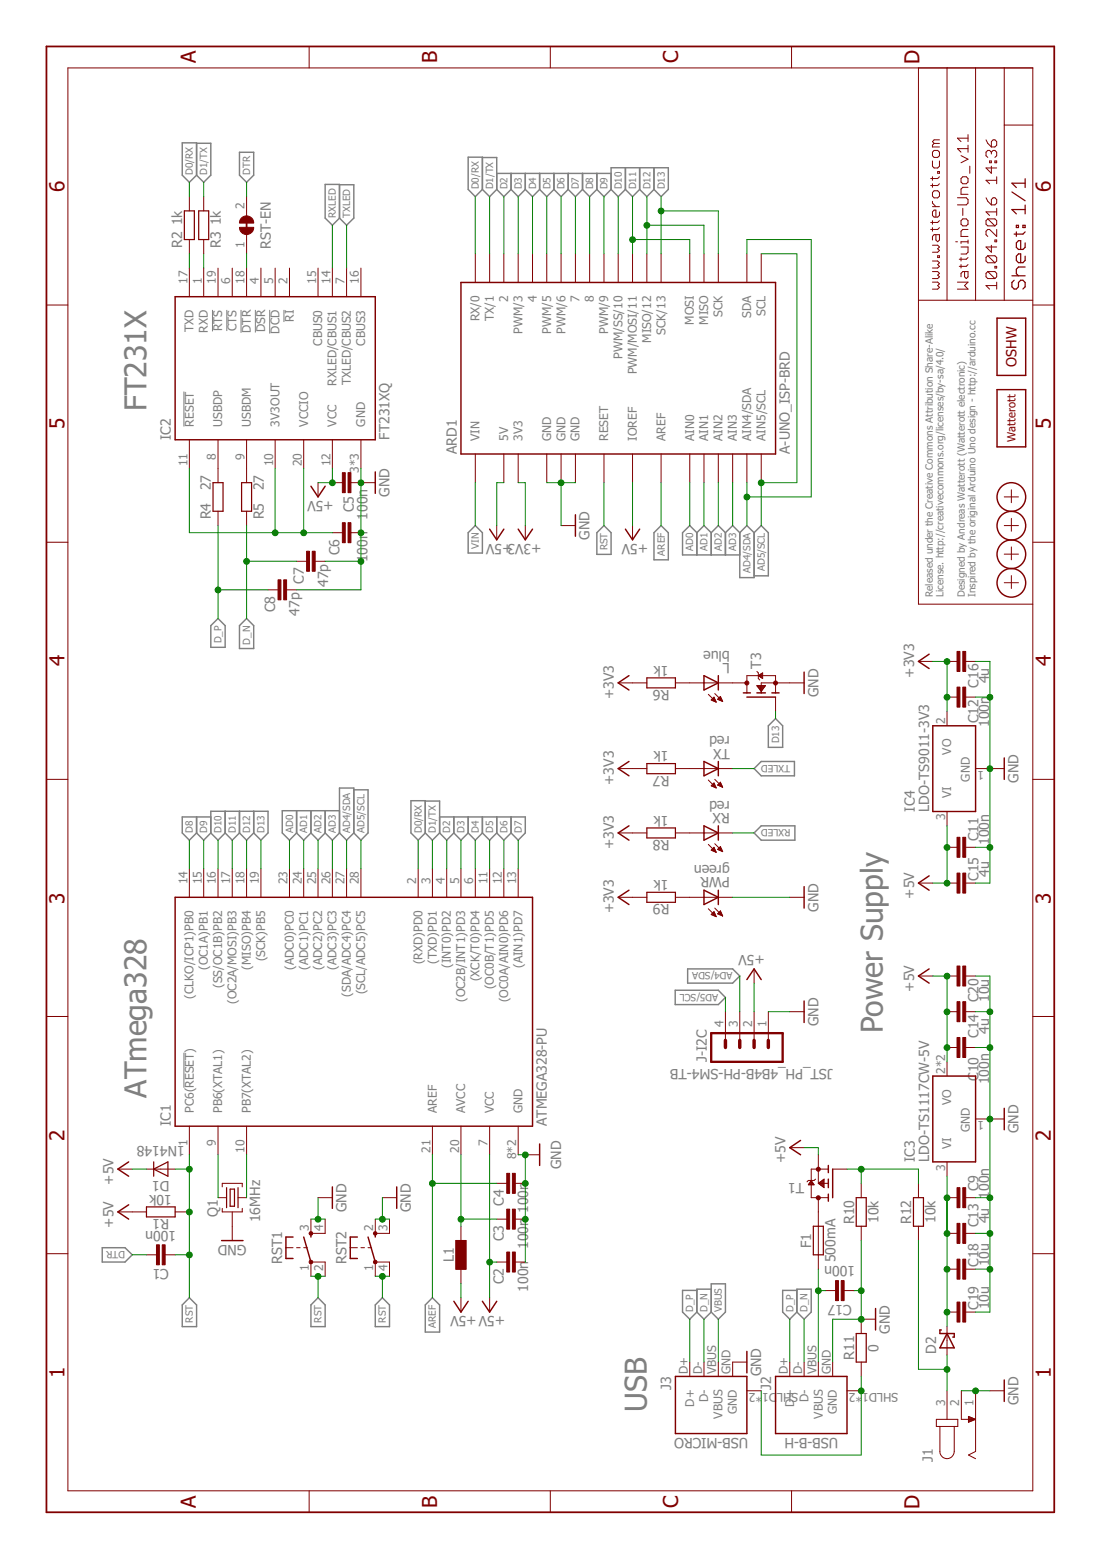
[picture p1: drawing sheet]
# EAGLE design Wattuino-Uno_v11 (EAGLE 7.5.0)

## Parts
ARD1  A-UNO_ISP-BRD  [A-UNO-ISP]
C1  100n  CAPACITOR-0402  [C0402]
C2  100n  CAPACITOR-0402  [C0402]
C3  100n  CAPACITOR-0402  [C0402]
C4  100n  CAPACITOR-0402  [C0402]
C5  100n  CAPACITOR-0402  [C0402]
C6  100n  CAPACITOR-0402  [C0402]
C7  47p  CAPACITOR-0402  [C0402]
C8  47p  CAPACITOR-0402  [C0402]
C9  100n  CAPACITOR-0402  [C0402]
C10  100n  CAPACITOR-0402  [C0402]
C11  100n  CAPACITOR-0402  [C0402]
C12  100n  CAPACITOR-0402  [C0402]
C13  4u  CAPACITOR-0603  [C0603]
C14  4u  CAPACITOR-0603  [C0603]
C15  4u  CAPACITOR-0603  [C0603]
C16  4u  CAPACITOR-0603  [C0603]
C17  100n  CAPACITOR-0402  [C0402]
C18  10u  CAPACITOR-1206  [C1206]
C19  10u  CAPACITOR-1206  [C1206]
C20  10u  CAPACITOR-1206  [C1206]
D1  1N4148  DIODE-SOD110  [SOD110]
D2  D_SCHOTTKY-SMA  [SMA_DO214AC]
F1  500mA  FUSE-0805  [C0805]
IC1  ATMEGA328-PU  [DIL28]
IC2  FT231XQ  [QFN20-PAD]
IC3  LDO-TS1117CW-5V  [SOT223]
IC4  LDO-TS9011-3V3  [SOT23]
J1  DC-JACK  [DC-JACK]
J2  USB-B-H  [USB-B-H]
J3  USB-MICRO  [USB-MICRO-10103594]
J-I2C  JST_PH_4B4B-PH-SM4-TB  [JST_B4B-PH-SM4-TB]
L  blue  LED-0603  [C0603]
L1  10u  INDUCTOR-0603  [C0603]
LOGO1  LOGO-S_PLACE_M  [SPARK_TPLACE_M]
LOGO2  OSHW_LOGOX0100  [OSHW_6X100]
PWR  green  LED-0603  [C0603]
Q1  16MHz  CRYSTAL-RES-32  [CRYSTAL_32X13]
R1  10k  RESISTOR-0402  [C0402]
R2  1k  RESISTOR-0402  [C0402]
R3  1k  RESISTOR-0402  [C0402]
R4  27  RESISTOR-0402  [C0402]
R5  27  RESISTOR-0402  [C0402]
R6  1k  RESISTOR-0402  [C0402]
R7  1k  RESISTOR-0402  [C0402]
R8  1k  RESISTOR-0402  [C0402]
R9  1k  RESISTOR-0402  [C0402]
R10  10k  RESISTOR-0402  [C0402]
R11  0  RESISTOR-0402  [C0402]
R12  10k  RESISTOR-0402  [C0402]
RST1  SW-TACTILE-PTS840P  [PTS840P]
RST2  SW-TACTILE-TL3315  [TL3315N]
RST-EN  JUMPER2-0603  [JUMPER2-0603]
RX  red  LED-0603  [C0603]
T1  MOSFET-P-SOT23  [SOT23]
T3  MOSFET-N-SOT23  [SOT23]
TX  red  LED-0603  [C0603]
X1  PASSER-07  [PASSER_07MM]
X2  PASSER-07  [PASSER_07MM]
X3  PASSER-07  [PASSER_07MM]
X4  PASSER-07  [PASSER_07MM]

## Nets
3V3OUT: C6.2 IC2.10(3V3OUT) IC2.11(!RESET) IC2.20(VCCIO)
+3V3: ARD1.3V3 C12.2 C16.2 IC4.2(VO) R6.2 R7.2 R8.2 R9.2
+5V: ARD1.5V ARD1.IOREF ARD1.VCC(5V) C2.2 C5.2 C10.2 C11.2 C14.2 C15.2 C20.2 D1.C IC1.7(VCC) IC2.12(VCC) IC3.2(VO) IC3.4(VO) IC4.3(VI) J-I2C.2 L1.1 R1.2 T1.2(S)
AD0: ARD1.A0(AIN0) IC1.23((ADC0)PC0)
AD1: ARD1.A1(AIN1) IC1.24((ADC1)PC1)
AD2: ARD1.A2(AIN2) IC1.25((ADC2)PC2)
AD3: ARD1.A3(AIN3) IC1.26((ADC3)PC3)
AD4/SDA: ARD1.A4(AIN4/SDA) ARD1.SDA IC1.27((SDA/ADC4)PC4) J-I2C.3
AD5/SCL: ARD1.A5(AIN5/SCL) ARD1.SCL IC1.28((SCL/ADC5)PC5) J-I2C.4
AREF: ARD1.AREF C4.2 IC1.21(AREF)
AVCC: C3.2 IC1.20(AVCC) L1.2
D0/RX: ARD1.0(RX/0) IC1.2((RXD)PD0) R2.2
D1/TX: ARD1.1(TX/1) IC1.3((TXD)PD1) R3.2
D2: ARD1.2 IC1.4((INT0)PD2)
D3: ARD1.3(PWM/3) IC1.5((OC2B/INT1)PD3)
D4: ARD1.4 IC1.6((XCK/T0)PD4)
D5: ARD1.5(PWM/5) IC1.11((OC0B/T1)PD5)
D6: ARD1.6(PWM/6) IC1.12((OC0A/AIN0)PD6)
D7: ARD1.7 IC1.13((AIN1)PD7)
D8: ARD1.8 IC1.14((CLKO/ICP1)PB0)
D9: ARD1.9(PWM/9) IC1.15((OC1A)PB1)
D10: ARD1.10(PWM/SS/10) IC1.16((SS/OC1B)PB2)
D11: ARD1.11(PWM/MOSI/11) ARD1.MOSI IC1.17((OC2A/MOSI)PB3)
D12: ARD1.12(MISO/12) ARD1.MISO IC1.18((MISO)PB4)
D13: ARD1.13(SCK/13) ARD1.SCK IC1.19((SCK)PB5) T3.1(G)
D_N: C7.2 J2.D- J3.D- R5.1
D_P: C8.2 J2.D+ J3.D+ R4.1
DN: IC2.9(USBDM) R5.2
DP: IC2.8(USBDP) R4.2
DTR: C1.2 RST-EN.2
DTR_FT: IC2.18(!DTR) RST-EN.1
GND: ARD1.GND@1(GND) ARD1.GND@2(GND) ARD1.GND@3(GND) ARD1.GND@4(GND) C2.1 C3.1 C4.1 C5.1 C6.1 C7.1 C8.1 C9.1 C10.1 C11.1 C12.1 C13.1 C14.1 C15.1 C16.1 C17.1 C18.1 C19.1 C20.1 IC1.8(GND) IC1.22(GND) IC2.3(GND) IC2.13(GND) IC2.TP(GND) IC3.1(GND) IC4.1(GND) J1.1 J1.2 J2.GND J3.GND J-I2C.1 PWR.C Q1.GND R10.1 R11.2 RST1.3(S1) RST1.4(S2) RST2.2(S1) RST2.3(S2) T3.2(S)
N$1: PWR.A R9.1
N$7: L.C T3.3(D)
N$8: L.A R6.1
N$9: R7.1 TX.A
N$10: R8.1 RX.A
RST: ARD1.RST@1(RESET) ARD1.RST@2(RESET) C1.1 D1.A IC1.1(PC6(!RESET!)) R1.1 RST1.1 RST1.2 RST2.1 RST2.4(P2)
RX_FT: IC2.1(RXD) R3.1
RXLED: IC2.14(RXLED/CBUS1) RX.C
SHLD: J2.SHLD1(SHIELD) J2.SHLD2(SHIELD) J3.SHLD1(SHIELD) J3.SHLD2(SHIELD) R11.1
TX_FT: IC2.17(TXD) R2.1
TXLED: IC2.7(TXLED/CBUS2) TX.C
USBVCC: F1.2 T1.3(D)
VBUS: C17.2 F1.1 J2.VBUS J3.VBUS
VEXT: D2.A J1.3 R12.1
VEXT2: R10.2 R12.2 T1.1(G)
VIN: ARD1.VIN C9.2 C13.2 C18.2 C19.2 D2.C IC3.3(VI)
XTAL1: IC1.9(PB6(XTAL1)) Q1.2
XTAL2: IC1.10(PB7(XTAL2)) Q1.1
Unconnected: IC2.2(!RI) IC2.4(!DSR) IC2.5(!DCD) IC2.6(!CTS) IC2.15(CBUS0) IC2.16(CBUS3) IC2.19(!RTS)

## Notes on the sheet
- ATmega328 | FT231X
- USB
- Power Supply
- Released under the Creative Commons Attribution Share-Alike 
  License. http://creativecommons.org/licenses/by-sa/4.0/
  
  Designed by Andreas Watterott (Watterott electronic)
  Inspired by the original Arduino Uno design - http://arduino.cc
